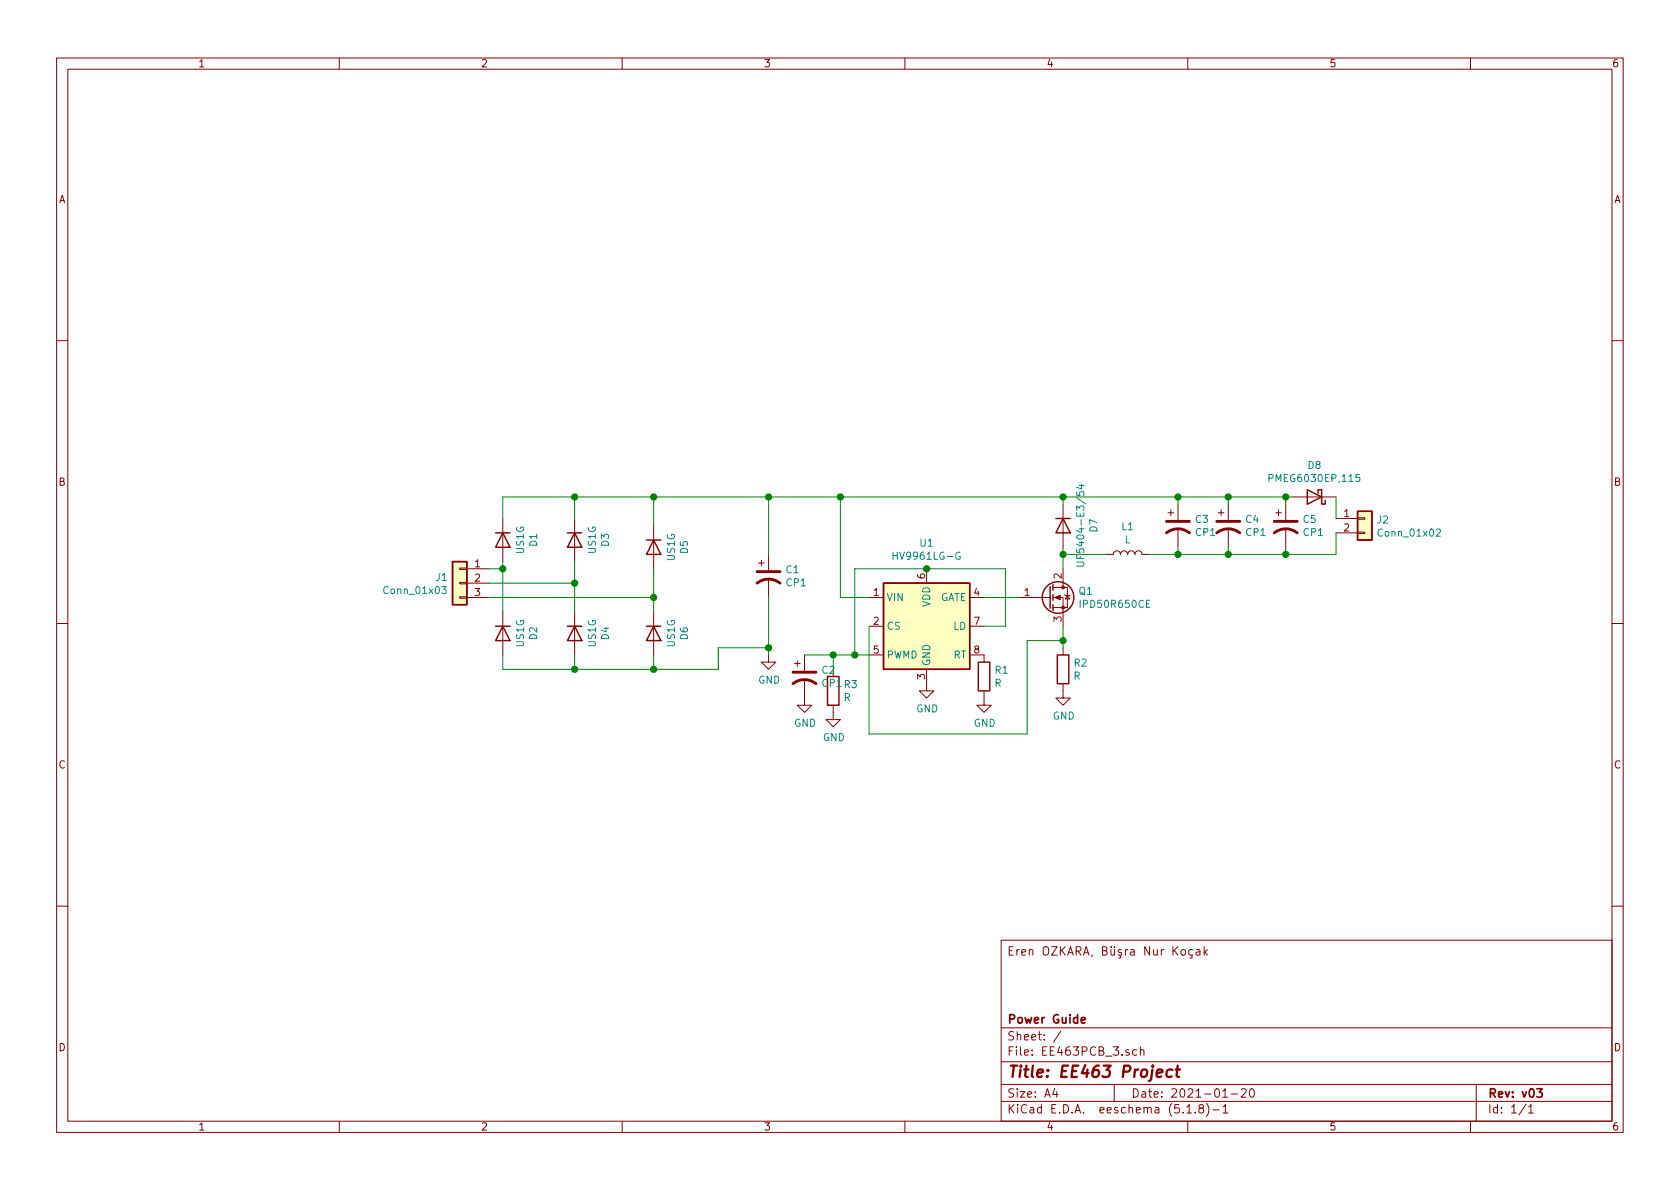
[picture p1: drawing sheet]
EESchema Schematic File Version 4
EELAYER 30 0
EELAYER END
$Descr A4 11693 8268
encoding utf-8
Sheet 1 1
Title "EE463 Project"
Date "2021-01-20"
Rev "v03"
Comp "Power Guide"
Comment1 ""
Comment2 ""
Comment3 ""
Comment4 "Eren ÖZKARA, Büşra Nur KOÇAK, Yunus ÇAY"
$EndDescr
$Comp
L Device:R R1
U 1 1
P 6600 5550
F 0 "R1" H 6670 5596 50  0000 L CNN
F 1 "R" H 6670 5505 50  0000 L CNN
F 2 "Resistor_SMD:R_4020_10251Metric" V 6530 5550 50  0001 C CNN
F 3 "~" H 6600 5550 50  0001 C CNN
	1    6600 5550
	1    0    0    -1  
$EndComp
$Comp
L power:GND #PWR03
U 1 1
P 6200 5600
F 0 "#PWR03" H 6200 5350 50  0001 C CNN
F 1 "GND" H 6205 5427 50  0000 C CNN
F 2 "" H 6200 5600 50  0001 C CNN
F 3 "" H 6200 5600 50  0001 C CNN
	1    6200 5600
	1    0    0    -1  
$EndComp
$Comp
L power:GND #PWR04
U 1 1
P 6600 5700
F 0 "#PWR04" H 6600 5450 50  0001 C CNN
F 1 "GND" H 6605 5527 50  0000 C CNN
F 2 "" H 6600 5700 50  0001 C CNN
F 3 "" H 6600 5700 50  0001 C CNN
	1    6600 5700
	1    0    0    -1  
$EndComp
$Comp
L power:GND #PWR05
U 1 1
P 7150 5650
F 0 "#PWR05" H 7150 5400 50  0001 C CNN
F 1 "GND" H 7155 5477 50  0000 C CNN
F 2 "" H 7150 5650 50  0001 C CNN
F 3 "" H 7150 5650 50  0001 C CNN
	1    7150 5650
	1    0    0    -1  
$EndComp
$Comp
L Device:L L1
U 1 1
P 7600 4700
F 0 "L1" V 7790 4700 50  0000 C CNN
F 1 "L" V 7699 4700 50  0000 C CNN
F 2 "kutuphane_footprint:T106-3_Inductor" H 7600 4700 50  0001 C CNN
F 3 "~" H 7600 4700 50  0001 C CNN
	1    7600 4700
	0    -1   -1   0   
$EndComp
$Comp
L Device:CP1 C1
U 1 1
P 5100 4850
F 0 "C1" H 5215 4896 50  0000 L CNN
F 1 "CP1" H 5215 4805 50  0000 L CNN
F 2 "Capacitor_THT:CP_Axial_L25.0mm_D10.0mm_P30.00mm_Horizontal" H 5100 4850 50  0001 C CNN
F 3 "~" H 5100 4850 50  0001 C CNN
	1    5100 4850
	1    0    0    -1  
$EndComp
Wire Wire Line
	7150 4300 7150 4350
Wire Wire Line
	7450 4700 7150 4700
Wire Wire Line
	7150 4700 7150 4650
$Comp
L Connector_Generic:Conn_01x02 J2
U 1 1
P 9250 4450
F 0 "J2" H 9330 4442 50  0000 L CNN
F 1 "Conn_01x02" H 9330 4351 50  0000 L CNN
F 2 "Connector_PinSocket_1.00mm:PinSocket_1x02_P1.00mm_Vertical" H 9250 4450 50  0001 C CNN
F 3 "~" H 9250 4450 50  0001 C CNN
	1    9250 4450
	1    0    0    -1  
$EndComp
Wire Wire Line
	5100 4700 5100 4300
Wire Wire Line
	5100 4300 4300 4300
Connection ~ 5100 4300
Connection ~ 4300 4300
Wire Wire Line
	3250 4300 3250 4450
Wire Wire Line
	3250 5100 3250 4800
Wire Wire Line
	5100 5400 5100 5350
$Comp
L Connector_Generic:Conn_01x03 J1
U 1 1
P 2950 4900
F 0 "J1" H 3030 4942 50  0000 L CNN
F 1 "Conn_01x03" H 3030 4851 50  0000 L CNN
F 2 "Connector_PinSocket_2.54mm:PinSocket_1x03_P2.54mm_Vertical" H 2950 4900 50  0001 C CNN
F 3 "~" H 2950 4900 50  0001 C CNN
	1    2950 4900
	-1   0    0    -1  
$EndComp
Connection ~ 3250 4800
Wire Wire Line
	3250 4800 3250 4750
Wire Wire Line
	3150 4800 3250 4800
Wire Wire Line
	3750 4750 3750 4900
Wire Wire Line
	3150 4900 3750 4900
Connection ~ 3750 4900
Wire Wire Line
	3750 4900 3750 5100
Wire Wire Line
	3150 5000 4300 5000
Wire Wire Line
	4300 5000 4300 5100
$Comp
L power:GND #PWR01
U 1 1
P 5100 5400
F 0 "#PWR01" H 5100 5150 50  0001 C CNN
F 1 "GND" H 5105 5227 50  0000 C CNN
F 2 "" H 5100 5400 50  0001 C CNN
F 3 "" H 5100 5400 50  0001 C CNN
	1    5100 5400
	1    0    0    -1  
$EndComp
$Comp
L Device:CP1 C3
U 1 1
P 7950 4500
F 0 "C3" H 8065 4546 50  0000 L CNN
F 1 "CP1" H 8065 4455 50  0000 L CNN
F 2 "Capacitor_SMD:C_0201_0603Metric" H 7950 4500 50  0001 C CNN
F 3 "~" H 7950 4500 50  0001 C CNN
	1    7950 4500
	1    0    0    -1  
$EndComp
Wire Wire Line
	7950 4300 7950 4350
Wire Wire Line
	7950 4650 7950 4700
Wire Wire Line
	7950 4700 7750 4700
Connection ~ 7950 4700
$Comp
L Device:CP1 C4
U 1 1
P 8300 4500
F 0 "C4" H 8415 4546 50  0000 L CNN
F 1 "CP1" H 8415 4455 50  0000 L CNN
F 2 "Capacitor_SMD:C_0201_0603Metric" H 8300 4500 50  0001 C CNN
F 3 "~" H 8300 4500 50  0001 C CNN
	1    8300 4500
	1    0    0    -1  
$EndComp
$Comp
L Device:CP1 C5
U 1 1
P 8700 4500
F 0 "C5" H 8815 4546 50  0000 L CNN
F 1 "CP1" H 8815 4455 50  0000 L CNN
F 2 "Capacitor_SMD:C_0201_0603Metric" H 8700 4500 50  0001 C CNN
F 3 "~" H 8700 4500 50  0001 C CNN
	1    8700 4500
	1    0    0    -1  
$EndComp
Wire Wire Line
	8300 4300 8300 4350
Wire Wire Line
	7950 4300 8300 4300
Wire Wire Line
	8300 4300 8700 4300
Wire Wire Line
	8700 4300 8700 4350
Connection ~ 8300 4300
Wire Wire Line
	8300 4650 8300 4700
Wire Wire Line
	7950 4700 8300 4700
Wire Wire Line
	8700 4650 8700 4700
Wire Wire Line
	8700 4700 8300 4700
Connection ~ 8300 4700
Wire Wire Line
	9050 4550 9050 4700
Wire Wire Line
	9050 4700 8700 4700
Connection ~ 8700 4700
$Comp
L Diode:US1G D1
U 1 1
P 3250 4600
F 0 "D1" H 3250 4817 50  0000 C CNN
F 1 "US1G" H 3250 4726 50  0000 C CNN
F 2 "Diode_SMD:D_SMA" H 3250 4425 50  0001 C CNN
F 3 "https://www.diodes.com/assets/Datasheets/ds16008.pdf" H 3250 4600 50  0001 C CNN
	1    3250 4600
	0    1    1    0   
$EndComp
Wire Wire Line
	3250 4300 3750 4300
$Comp
L Diode:US1G D3
U 1 1
P 3750 4600
F 0 "D3" H 3750 4817 50  0000 C CNN
F 1 "US1G" H 3750 4726 50  0000 C CNN
F 2 "Diode_SMD:D_SMA" H 3750 4425 50  0001 C CNN
F 3 "https://www.diodes.com/assets/Datasheets/ds16008.pdf" H 3750 4600 50  0001 C CNN
	1    3750 4600
	0    1    1    0   
$EndComp
Wire Wire Line
	4300 4300 4300 4500
Wire Wire Line
	3750 4450 3750 4300
Connection ~ 3750 4300
Wire Wire Line
	3750 4300 4300 4300
$Comp
L Diode:US1G D5
U 1 1
P 4300 4650
F 0 "D5" H 4300 4867 50  0000 C CNN
F 1 "US1G" H 4300 4776 50  0000 C CNN
F 2 "Diode_SMD:D_SMA" H 4300 4475 50  0001 C CNN
F 3 "https://www.diodes.com/assets/Datasheets/ds16008.pdf" H 4300 4650 50  0001 C CNN
	1    4300 4650
	0    1    1    0   
$EndComp
$Comp
L Diode:US1G D6
U 1 1
P 4300 5250
F 0 "D6" H 4300 5467 50  0000 C CNN
F 1 "US1G" H 4300 5376 50  0000 C CNN
F 2 "Diode_SMD:D_SMA" H 4300 5075 50  0001 C CNN
F 3 "https://www.diodes.com/assets/Datasheets/ds16008.pdf" H 4300 5250 50  0001 C CNN
	1    4300 5250
	0    1    1    0   
$EndComp
$Comp
L Diode:US1G D4
U 1 1
P 3750 5250
F 0 "D4" H 3750 5467 50  0000 C CNN
F 1 "US1G" H 3750 5376 50  0000 C CNN
F 2 "Diode_SMD:D_SMA" H 3750 5075 50  0001 C CNN
F 3 "https://www.diodes.com/assets/Datasheets/ds16008.pdf" H 3750 5250 50  0001 C CNN
	1    3750 5250
	0    1    1    0   
$EndComp
$Comp
L Diode:US1G D2
U 1 1
P 3250 5250
F 0 "D2" H 3250 5467 50  0000 C CNN
F 1 "US1G" H 3250 5376 50  0000 C CNN
F 2 "Diode_SMD:D_SMA" H 3250 5075 50  0001 C CNN
F 3 "https://www.diodes.com/assets/Datasheets/ds16008.pdf" H 3250 5250 50  0001 C CNN
	1    3250 5250
	0    1    1    0   
$EndComp
Wire Wire Line
	4300 5000 4300 4800
Connection ~ 4300 5000
Connection ~ 7150 4300
Wire Wire Line
	7150 4300 7950 4300
Connection ~ 7950 4300
Wire Wire Line
	8750 4300 8700 4300
Connection ~ 8700 4300
$Comp
L Diode:UF5404 D7
U 1 1
P 7150 4500
F 0 "D7" H 7150 4717 50  0000 C CNN
F 1 "UF5404-E3/54" H 7150 4626 50  0000 C CNN
F 2 "Diode_THT:D_DO-201AD_P15.24mm_Horizontal" H 7150 4325 50  0001 C CNN
F 3 "http://www.vishay.com/docs/88756/uf5400.pdf" H 7150 4500 50  0001 C CNN
	1    7150 4500
	0    1    1    0   
$EndComp
$Comp
L Diode:PMEG6030EP D8
U 1 1
P 8900 4300
F 0 "D8" H 8900 4083 50  0000 C CNN
F 1 "PMEG6030EP,115" H 8900 4174 50  0000 C CNN
F 2 "Diode_SMD:D_SOD-128" H 8900 4125 50  0001 C CNN
F 3 "https://assets.nexperia.com/documents/data-sheet/PMEG6030EP.pdf" H 8900 4300 50  0001 C CNN
	1    8900 4300
	-1   0    0    1   
$EndComp
Wire Wire Line
	9050 4450 9050 4300
Connection ~ 7150 4700
Wire Wire Line
	7150 4800 7150 4700
Wire Wire Line
	7150 5350 7150 5300
$Comp
L Transistor_FET:IPD50R380CE Q1
U 1 1
P 7050 5000
F 0 "Q1" H 7255 5046 50  0000 L CNN
F 1 "IPD50R650CE" H 7255 4955 50  0000 L CNN
F 2 "Package_TO_SOT_SMD:TO-252-2" H 7250 4925 50  0001 L CIN
F 3 "https://www.infineon.com/dgdl/Infineon-IPD50R380CE-DS-v02_01-en.pdf?fileId=db3a30433ecb86d4013ed0a2ef580f38" H 7050 5000 50  0001 L CNN
	1    7050 5000
	1    0    0    -1  
$EndComp
$Comp
L Device:R R2
U 1 1
P 7150 5500
F 0 "R2" H 7220 5546 50  0000 L CNN
F 1 "R" H 7220 5455 50  0000 L CNN
F 2 "Resistor_SMD:R_4020_10251Metric" V 7080 5500 50  0001 C CNN
F 3 "~" H 7150 5500 50  0001 C CNN
	1    7150 5500
	1    0    0    -1  
$EndComp
$Comp
L Driver_LED:HV9961LG-G U1
U 1 1
P 6200 5200
F 0 "U1" H 6200 5781 50  0000 C CNN
F 1 "HV9961LG-G" H 6200 5690 50  0000 C CNN
F 2 "Package_SO:SOIC-8_3.9x4.9mm_P1.27mm" H 6200 5200 50  0001 C CNN
F 3 "http://ww1.microchip.com/downloads/en/DeviceDoc/20005588A.pdf" H 6200 5200 50  0001 C CNN
	1    6200 5200
	1    0    0    -1  
$EndComp
Wire Wire Line
	6600 5000 6850 5000
Wire Wire Line
	6200 4800 5700 4800
Wire Wire Line
	5700 4800 5700 5400
Wire Wire Line
	5700 5400 5800 5400
Wire Wire Line
	6600 5200 6750 5200
Wire Wire Line
	6750 5200 6750 4800
Wire Wire Line
	6750 4800 6200 4800
Connection ~ 6200 4800
Connection ~ 5600 4300
Wire Wire Line
	5600 4300 7150 4300
Wire Wire Line
	5100 4300 5600 4300
Wire Wire Line
	5600 5000 5600 4300
Wire Wire Line
	5800 5000 5600 5000
$Comp
L power:GND #PWR06
U 1 1
P 5550 5800
F 0 "#PWR06" H 5550 5550 50  0001 C CNN
F 1 "GND" H 5555 5627 50  0000 C CNN
F 2 "" H 5550 5800 50  0001 C CNN
F 3 "" H 5550 5800 50  0001 C CNN
	1    5550 5800
	1    0    0    -1  
$EndComp
Wire Wire Line
	5550 5400 5350 5400
Wire Wire Line
	5550 5500 5550 5400
$Comp
L Device:R R3
U 1 1
P 5550 5650
F 0 "R3" H 5620 5696 50  0000 L CNN
F 1 "R" H 5620 5605 50  0000 L CNN
F 2 "Resistor_SMD:R_4020_10251Metric" V 5480 5650 50  0001 C CNN
F 3 "~" H 5550 5650 50  0001 C CNN
	1    5550 5650
	1    0    0    -1  
$EndComp
$Comp
L power:GND #PWR02
U 1 1
P 5350 5700
F 0 "#PWR02" H 5350 5450 50  0001 C CNN
F 1 "GND" H 5355 5527 50  0000 C CNN
F 2 "" H 5350 5700 50  0001 C CNN
F 3 "" H 5350 5700 50  0001 C CNN
	1    5350 5700
	1    0    0    -1  
$EndComp
$Comp
L Device:CP1 C2
U 1 1
P 5350 5550
F 0 "C2" H 5465 5596 50  0000 L CNN
F 1 "CP1" H 5465 5505 50  0000 L CNN
F 2 "Capacitor_SMD:C_0402_1005Metric" H 5350 5550 50  0001 C CNN
F 3 "~" H 5350 5550 50  0001 C CNN
	1    5350 5550
	1    0    0    -1  
$EndComp
Wire Wire Line
	5700 5400 5550 5400
Connection ~ 5700 5400
Connection ~ 5550 5400
Wire Wire Line
	5800 5950 6900 5950
Wire Wire Line
	6900 5950 6900 5300
Wire Wire Line
	6900 5300 7150 5300
Connection ~ 7150 5300
Wire Wire Line
	7150 5300 7150 5200
Wire Wire Line
	5800 5200 5800 5400
Wire Wire Line
	3250 5400 3250 5500
Wire Wire Line
	3250 5500 3750 5500
Wire Wire Line
	4300 5500 4300 5400
Wire Wire Line
	3750 5400 3750 5500
Connection ~ 3750 5500
Wire Wire Line
	3750 5500 4300 5500
Wire Wire Line
	4300 5500 4750 5500
Wire Wire Line
	4750 5500 4750 5350
Wire Wire Line
	4750 5350 5100 5350
Connection ~ 4300 5500
Connection ~ 5100 5350
Wire Wire Line
	5100 5350 5100 5000
Connection ~ 5800 5400
Wire Wire Line
	5800 5400 5800 5950
$EndSCHEMATC
